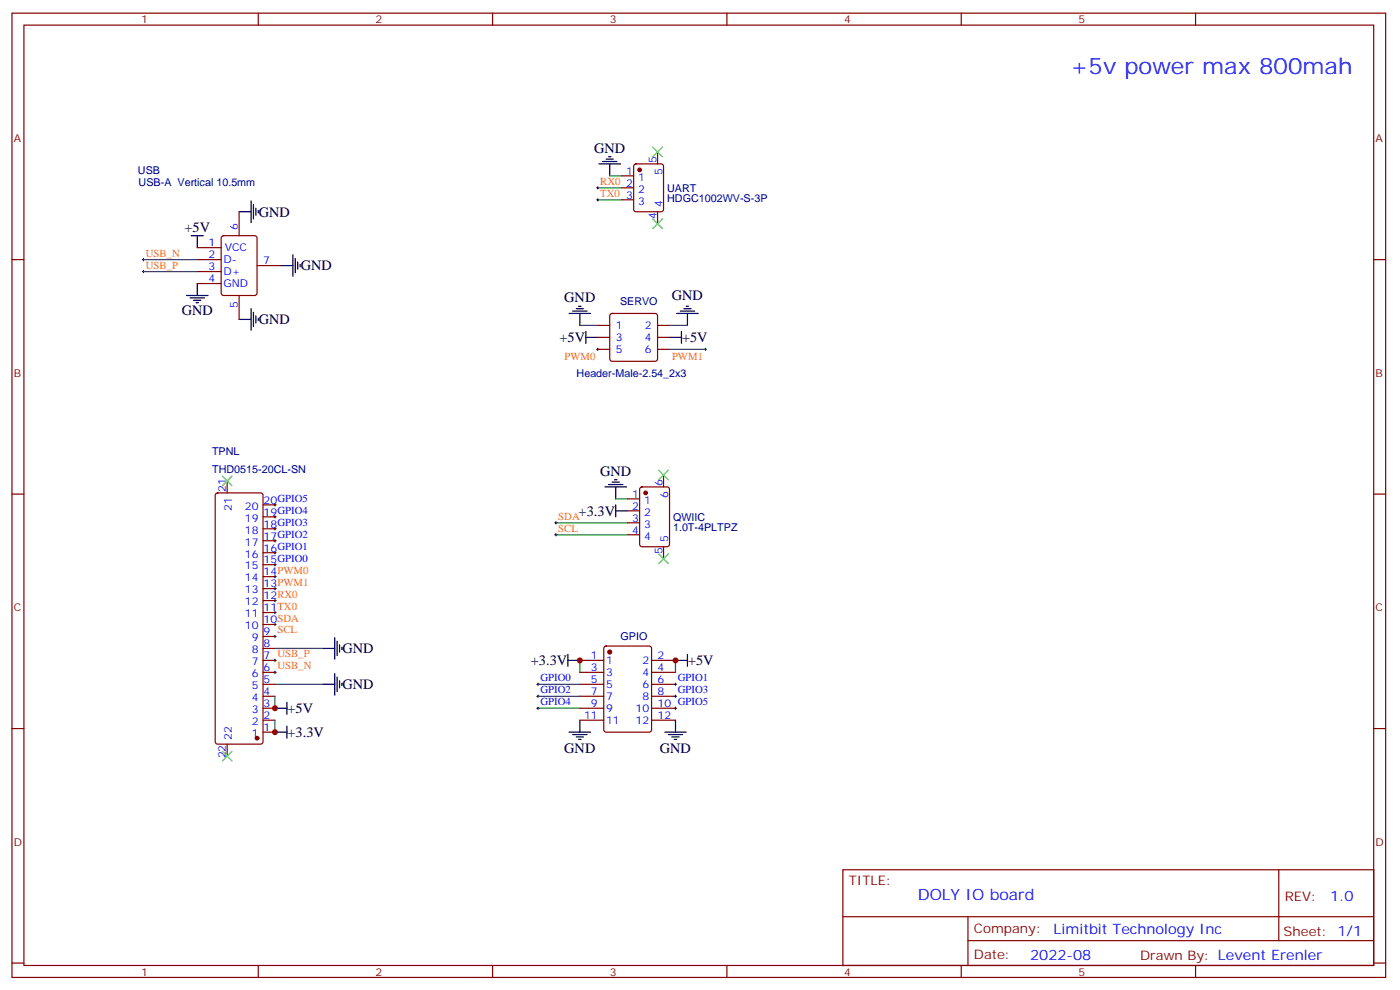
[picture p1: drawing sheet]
<svg xmlns="http://www.w3.org/2000/svg" width="413mm" height="292mm" viewBox="0 0 413 292" stroke-linecap="round" stroke-linejoin="round" font-family="sans-serif">
<g fill="none" stroke="#870000" stroke-width=".35">
<path d="M3.5 3.9h405.4v284.3h-405.4zM7.1 7.4h398.2v277.3h-398.2zM76.2 3.9v3.5M145.3 3.9v3.5M214.5 3.9v3.5M283.6 3.9v3.5M352.8 3.9v3.5M183.4 58.9h3.6M183.4 55.4h3.6M183.4 51.9h3.6M187.2 48.5l.5-.2h7.4l.6 .5 .1 12.9-.5 .7h-7.6l-.7-.4v-13zM194 44.8v3.5"/>
<path d="M3.5 76.6h3.6M58.2 76.6h7.1M58.2 73h7.1M65.5 69.7l.5-.2h9.1l.7 .4v16.5l-.4 .7h-9.4l-.7-.4v-16.5zM70.6 62.4v7.1M75.8 78.3h7.1M194 62.4v3.6M405.3 76.6h3.6M58.2 80.1h7.1M58.2 83.6h7.1M70.6 87.1v7.1M176.4 96h3.5"/>
<path d="M176.4 99.5h3.5M180.2 92.6l.4-.2h12.7l.5 .2 .2 .5v12.7l-.2 .5-.5 .2h-12.7l-.5-.2-.2-.5v-12.7zM194 96h3.6M194 99.5h3.6M176.4 103h3.5M194 103h3.6M3.5 145.7h3.6M63.7 145.6l.5-.3h12.7l.5 .3 .2 .4v72.7l-.2 .5-.5 .2h-12.7l-.5-.2-.2-.5v-72.7zM67 141.8v3.5M77.6 159.5h3.5M77.6 155.9h3.5M77.6 152.4h3.5"/>
<path d="M77.6 148.9h3.5M185.2 147.1h3.5M185.2 150.6h3.5M185.2 154.2h3.5M185.2 157.7h3.5M189 143.8l.4-.2h7.4l.7 .4 .1 16.5-.5 .7h-7.7l-.6-.4-.1-16.5zM195.8 140.1v3.5M405.3 145.7h3.6M77.6 177.1h3.5M77.6 173.6h3.5M77.6 170h3.5M77.6 166.5h3.5"/>
<path d="M77.6 163h3.5M195.8 161.2v3.5M77.6 194.7h3.5M77.6 198.3h3.5M77.6 191.2h3.5M77.6 187.7h3.5M77.6 184.1h3.5M77.6 180.6h3.5M171.1 194.7h7.1M171.1 198.3h7.1M178.4 190.7l.5-.2h12.7l.6 .4 .1 24.3-.5 .6-12.9 .1-.7-.5v-24.2zM192.3 194.7h7"/>
<path d="M192.3 198.3h7M3.5 214.8h3.6M67 219.4v3.6M77.6 201.8h3.5M77.6 205.3h3.5M77.6 208.8h3.5M77.6 212.4h3.5M77.6 215.9h3.5M171.1 201.8h7.1M171.1 205.3h7.1M171.1 208.8h7.1M171.1 212.4h7.1"/>
<path d="M192.3 201.8h7M192.3 205.3h7M192.3 208.8h7M192.3 212.4h7M405.3 214.8h3.6M248.7 256.5h156.6v28.2h-156.6zM377.3 256.5v20.9M248.7 270.3h156.5M285.6 277.4h119.6M285.6 270.3v14.1M3.5 284h3.6M76.2 284.7v3.5"/>
<path d="M145.3 284.7v3.5M214.5 284.7v3.5M283.6 284.7v3.5M352.8 284.7v3.5M405.3 284h3.6"/>
</g>
<g fill="none" stroke="#000" stroke-width=".3">
<path d="M176 55.4h.7M176 58.9h.7M176.4 55v.7M176.4 58.6v.7M42 76.6h.7M42.3 76.2v.7M42.3 79.7v.7M42 80.1h.7M176 103h.7M176.4 102.7v.7M207.8 103h.7M208.1 102.7v.7"/>
<path d="M80.8 148.9h.7M80.8 152.4h.7M80.8 155.9h.7M80.8 159.5h.7M81.1 148.5v.7M81.1 152v.8M81.1 155.6v.7M81.1 159.1v.7M163.7 154.2h.7M163.7 157.7h.7M164 153.8v.7M164 157.3v.7"/>
<path d="M80.8 163h.7M80.8 166.5h.7M80.8 173.6h.7M80.8 170h.7M80.8 177.1h.7M81.1 162.6v.7M81.1 166.2v.7M81.1 169.7v.7M81.1 173.2v.7M81.1 176.7v.7M80.8 194.7h.7M80.8 198.3h.7"/>
<path d="M80.8 180.6h.7M80.8 187.7h.7M80.8 184.1h.7M81.1 180.3v.7M81.1 183.8v.7M81.1 187.3v.7M81.1 194.4v.7M81.1 197.9v.7M158.4 208.8h.7M158.4 205.3h.7M158.4 201.8h.7M158.7 201.4v.7"/>
<path d="M158.7 205v.7M158.7 208.5v.7M199 208.8h.7M199 205.3h.7M199 201.8h.7M199.3 201.4v.7M199.3 205v.7M199.3 208.5v.7"/>
</g>
<g fill="none" stroke="#008700" stroke-width=".35">
<path d="M176.4 55.4h7M176.4 58.9h7M179.9 51.9h3.5M42.3 76.6h15.9M42.3 80.1h15.9M171.1 96h5.3M197.6 96h5.2M197.6 103h10.5M164 154.2h21.2M164 157.7h21.2M181.7 147.1h3.5M81.1 191.2h14.1"/>
<path d="M171.1 194.7v3.6M199.3 194.7v3.6M81.1 201.8h14.1M81.1 205.3v3.5M81.1 212.4v3.5M158.7 201.8h12.4M158.7 205.3h12.4M158.7 208.8h12.4"/>
</g>
<g fill="none" stroke="#000" stroke-width=".35">
<path d="M74.1 59.3v6.3M176.7 48.3h6.4M177.8 47.6h4.2M178.9 46.9h2.1M179.6 46.2h.7M179.9 48.3v3.6M56.4 69.5h3.6M58.2 69.5v3.5M70.6 62.4h3.5M74.8 60.3v4.3M75.5 61.4v2.1M76.2 62.1v.7"/>
<path d="M82.9 78.3h3.5M86.4 75.1v6.4M87.1 76.2v4.2M87.8 77.3v2.1M88.5 78v.7M55 87.1h6.4M56.1 87.8h4.2M57.1 88.5h2.2M57.9 89.3h.7M58.2 83.6v3.5M70.6 94.2h3.5M74.1 91v6.4"/>
<path d="M74.8 92.1v4.2M75.5 93.1v2.1M76.2 93.8v.7M167.9 92.4h6.4M169 91.7h4.2M170 91h2.2M170.7 90.3h.7M171.1 92.4v3.6M172.9 99.5h3.5M172.9 97.7v3.5M197.6 99.5h3.5M199.7 92.4h6.3"/>
<path d="M200.7 91.7h4.3M201.1 97.7v3.5M201.8 91h2.1M202.5 90.3h.7M202.8 92.4v3.6M178.5 143.6h6.4M179.6 142.9h4.2M180.6 142.2h2.1M181.3 141.5h.7M181.7 143.6v3.5M181.7 148.9v3.5M181.7 150.6h3.5"/>
<path d="M95.2 191.2h3.6M98.8 188v6.4M98.8 198.6v6.4M99.5 189.1v4.2M99.5 199.7v4.2M100.2 190.1v2.2M100.9 190.9v.7M167.6 194.7h3.5M167.6 193v3.5M199.3 194.7h3.5M202.8 193v3.5M81.1 208.8h3.6"/>
<path d="M81.1 215.9h3.6M84.7 207.1v3.5M84.7 214.1v3.6M95.2 201.8h3.6M100.2 200.7v2.1M100.9 201.4v.7M167.9 215.9h6.4M169 216.6h4.2M170 217.3h2.2M170.7 218h.7M171.1 212.4v3.5M196.1 215.9h6.4"/>
<path d="M197.2 216.6h4.2M198.3 217.3h2.1M199 218h.7M199.3 212.4v3.5"/>
</g>
<g fill="#870000" stroke="#870000" stroke-width=".35">
<circle cx="179.9" cy="192.3" r=".53"/>
<circle cx="190.5" cy="145.3" r=".53"/>
<circle cx="188.7" cy="50.1" r=".53"/>
<circle cx="75.8" cy="217.7" r=".53"/>
</g>
<path d="M192.6 43.4l2.8 2.8M195.4 43.4l-2.8 2.8M192.6 64.6l2.8 2.8M195.4 64.6l-2.8 2.8M194.4 138.6l2.8 2.9M197.2 138.6l-2.8 2.9M65.6 140.4l2.8 2.8M68.4 140.4l-2.8 2.8M194.4 163.3l2.8 2.9M197.2 163.3l-2.8 2.9M65.6 221.5l2.8 2.9M68.4 221.5l-2.8 2.9" fill="none" stroke="#3c3" stroke-width=".35"/>
<g fill="#c00">
<circle cx="171.1" cy="194.7" r=".88"/>
<circle cx="199.3" cy="194.7" r=".88"/>
<circle cx="81.1" cy="215.9" r=".88"/>
<circle cx="81.1" cy="208.8" r=".88"/>
</g>
<text font-size="6.7" fill="#00f" x="315.7" y="21.9">+5v power max 800mah</text>
<text font-size="4.6" fill="#00f" x="270.8" y="265.5">DOLY IO board</text>
<g font-size="4.2">
<text x="175.3" y="45.1">GND</text>
<text x="76.4" y="63.9">GND</text>
<text x="54.4" y="68.4">+5V</text>
<text x="88.7" y="79.7">GND</text>
<text x="166.5" y="89.2">GND</text>
<text x="198.3" y="88.6">GND</text>
<text x="53.6" y="92.8">GND</text>
<text x="76.4" y="95.6">GND</text>
<text x="165.1" y="100.9">+5V</text>
<text x="201.3" y="100.9">+5V</text>
<text x="177.1" y="140.3">GND</text>
<text x="170.7" y="152.1">+3.3V</text>
<text x="101.1" y="192.6">GND</text>
<text x="156.6" y="196.2">+3.3V</text>
<text x="203" y="196.2">+5V</text>
<text x="101.1" y="203.2">GND</text>
<text x="84.8" y="210.3">+5V</text>
<text x="84.8" y="217.3">+3.3V</text>
<text x="166.5" y="222">GND</text>
<text x="194.7" y="222">GND</text>
</g>
<g font-size="4.2" fill="#00f">
<text x="392.5" y="265.7">1.0</text>
<text x="310.9" y="275.3">Limitbit Technology Inc</text>
<text x="304" y="283.1">2022-08</text>
</g>
<g font-size="3.9" fill="#800">
<text x="250.5" y="261.1">TITLE:</text>
<text x="379.1" y="265.7">REV:</text>
<text x="287.4" y="275.3">Company:</text>
<text x="378.7" y="275.9">Sheet: 1/1</text>
<text x="287.4" y="282.9">Date:</text>
<text x="336.4" y="283">Drawn By: Levent Erenler</text>
</g>
<g font-size="3.2" fill="#800">
<text x="41.6" y="6.9">1</text>
<text x="110.8" y="6.9">2</text>
<text x="179.9" y="6.9">3</text>
<text x="249.1" y="6.9">4</text>
<text x="318.2" y="6.9">5</text>
<text x="4.1" y="42">A</text>
<text x="405.9" y="42">A</text>
<text x="4.1" y="111.1">B</text>
<text x="405.9" y="111.1">B</text>
<text x="4.1" y="180.3">C</text>
<text x="405.9" y="180.3">C</text>
<text x="4.1" y="249.4">D</text>
<text x="405.9" y="249.4">D</text>
<text x="41.6" y="287.7">1</text>
<text x="110.8" y="287.7">2</text>
<text x="179.9" y="287.7">3</text>
<text x="249.1" y="287.7">4</text>
<text x="318.2" y="287.7">5</text>
</g>
<g font-size="3.2" fill="#000080">
<text x="40.7" y="51.2">USB</text>
<text x="40.9" y="54.7">USB-A Vertical 10.5mm</text>
<text x="196.9" y="59.7">HDGC1002WV-S-3P</text>
<text x="196.9" y="56.5">UART</text>
<text x="183" y="90">SERVO</text>
<text x="170.1" y="111.2">Header-Male-2.54_2x3</text>
<text x="62.6" y="134.1">TPNL</text>
<text x="62.6" y="139.4">THD0515-20CL-SN</text>
<text x="198.6" y="153.5">QWIIC</text>
<text x="198.6" y="156.7">1.0T-4PLTPZ</text>
<text x="183.1" y="188.8">GPIO</text>
</g>
<g font-size="3.2" fill="#00f">
<text x="184.8" y="51.5">1</text>
<text x="188.3" y="53.3">1</text>
<text x="193.7" y="48.2" transform="rotate(-90 193.7 48.2)">5</text>
<text x="195.4" y="51.7" transform="rotate(-90 195.4 51.7)">5</text>
<text x="184.8" y="58.6">3</text>
<text x="184.8" y="55">2</text>
<text x="188.3" y="56.8">2</text>
<text x="188.3" y="60.3">3</text>
<text x="193.7" y="64.6" transform="rotate(-90 193.7 64.6)">4</text>
<text x="195.4" y="61.1" transform="rotate(-90 195.4 61.1)">4</text>
<text x="70.2" y="67.7" transform="rotate(-90 70.2 67.7)">6</text>
<text x="61.5" y="72.7">1</text>
<text x="61.5" y="76.2">2</text>
<text x="66" y="77.6">D-</text>
<text x="66.3" y="74.1">VCC</text>
<text x="77.6" y="78">7</text>
<text x="61.5" y="79.7">3</text>
<text x="61.5" y="83.3">4</text>
<text x="66" y="81.1">D+</text>
<text x="66" y="84.7">GND</text>
<text x="70.2" y="90.9" transform="rotate(-90 70.2 90.9)">5</text>
<text x="181.7" y="97">1</text>
<text x="181.7" y="100.5">3</text>
<text x="190.2" y="97">2</text>
<text x="190.2" y="100.5">4</text>
<text x="181.7" y="104.1">5</text>
<text x="190.2" y="104.1">6</text>
<text x="195.4" y="143.4" transform="rotate(-90 195.4 143.4)">6</text>
<text x="66.7" y="145.2" transform="rotate(-90 66.7 145.2)">21</text>
<text x="77.8" y="148.5">20GPIO5</text>
<text x="186.5" y="146.8">1</text>
<text x="190" y="148.5">1</text>
<text x="197.2" y="146.9" transform="rotate(-90 197.2 146.9)">6</text>
<text x="68.4" y="150.7" transform="rotate(-90 68.4 150.7)">21</text>
<text x="72.3" y="153.8">19</text>
<text x="72.3" y="150.3">20</text>
<text x="77.8" y="155.6">18GPIO3</text>
<text x="77.8" y="152">19GPIO4</text>
<text x="186.5" y="150.3">2</text>
<text x="186.5" y="153.8">3</text>
<text x="190" y="152">2</text>
<text x="190" y="155.6">3</text>
<text x="72.3" y="160.9">17</text>
<text x="72.3" y="157.3">18</text>
<text x="77.8" y="159.1">17GPIO2</text>
<text x="186.5" y="157.3">4</text>
<text x="190" y="159.1">4</text>
<text x="197.2" y="159.9" transform="rotate(-90 197.2 159.9)">5</text>
<text x="72.3" y="167.9">15</text>
<text x="72.3" y="164.4">16</text>
<text x="77.8" y="166.2">15GPIO0</text>
<text x="77.8" y="162.6">16GPIO1</text>
<text x="195.4" y="163.4" transform="rotate(-90 195.4 163.4)">5</text>
<text x="72.3" y="171.4">14</text>
<text x="77.8" y="173.2">13PWM1</text>
<text x="77.8" y="169.7">14PWM0</text>
<text x="72.3" y="178.5">12</text>
<text x="72.3" y="175">13</text>
<text x="77.8" y="176.7">12RX0</text>
<text x="72.3" y="185.6">10</text>
<text x="72.3" y="182">11</text>
<text x="77.8" y="183.8">10SDA</text>
<text x="77.8" y="180.3">11TX0</text>
<text x="74.3" y="189.1">9</text>
<text x="77.8" y="190.9">8</text>
<text x="77.8" y="187.3">9 SCL</text>
<text x="74.3" y="196.1">7</text>
<text x="74.3" y="192.6">8</text>
<text x="77.8" y="197.9">6 USB_N</text>
<text x="77.8" y="194.4">7 USB_P</text>
<text x="174.4" y="194.4">1</text>
<text x="174.4" y="197.9">3</text>
<text x="178.9" y="195.8">1</text>
<text x="189.5" y="195.8">2</text>
<text x="194" y="194.4">2</text>
<text x="194" y="197.9">4</text>
<text x="74.3" y="203.2">5</text>
<text x="74.3" y="199.7">6</text>
<text x="77.8" y="201.4">5</text>
<text x="159.5" y="200.9">GPIO0</text>
<text x="174.4" y="201.4">5</text>
<text x="178.9" y="199.3">3</text>
<text x="178.9" y="202.8">5</text>
<text x="189.5" y="199.3">4</text>
<text x="189.5" y="202.8">6</text>
<text x="194" y="201.4">6</text>
<text x="200" y="200.9">GPIO1</text>
<text x="74.3" y="206.7">4</text>
<text x="77.8" y="208.5">3</text>
<text x="77.8" y="205">4</text>
<text x="159.5" y="208">GPIO4</text>
<text x="159.5" y="204.4">GPIO2</text>
<text x="174.4" y="205">7</text>
<text x="174.4" y="208.5">9</text>
<text x="178.9" y="206.4">7</text>
<text x="178.9" y="209.9">9</text>
<text x="187.5" y="209.9">10</text>
<text x="189.5" y="206.4">8</text>
<text x="194" y="205">8</text>
<text x="194" y="208.5">10 GPIO5</text>
<text x="200" y="204.4">GPIO3</text>
<text x="74.3" y="213.8">2</text>
<text x="74.3" y="210.3">3</text>
<text x="77.8" y="215.5">1</text>
<text x="77.8" y="212">2</text>
<text x="172.4" y="212">11</text>
<text x="178.9" y="213.4">11</text>
<text x="187.5" y="213.4">12</text>
<text x="194" y="212">12</text>
<text x="68.4" y="218.1" transform="rotate(-90 68.4 218.1)">22</text>
<text x="74.3" y="217.3">1</text>
<text x="66.7" y="223.6" transform="rotate(-90 66.7 223.6)">22</text>
</g>
<g font-size="3.2" fill="#f60">
<text x="177.1" y="54.5">RX0</text>
<text x="177.1" y="58">TX0</text>
<text x="43" y="75.7">USB_N</text>
<text x="43" y="79.2">USB_P</text>
<text x="166.5" y="106.2">PWM0</text>
<text x="198.3" y="106.2">PWM1</text>
<text x="164.7" y="153.3">SDA</text>
<text x="164.7" y="156.8">SCL</text>
</g>
</svg>
